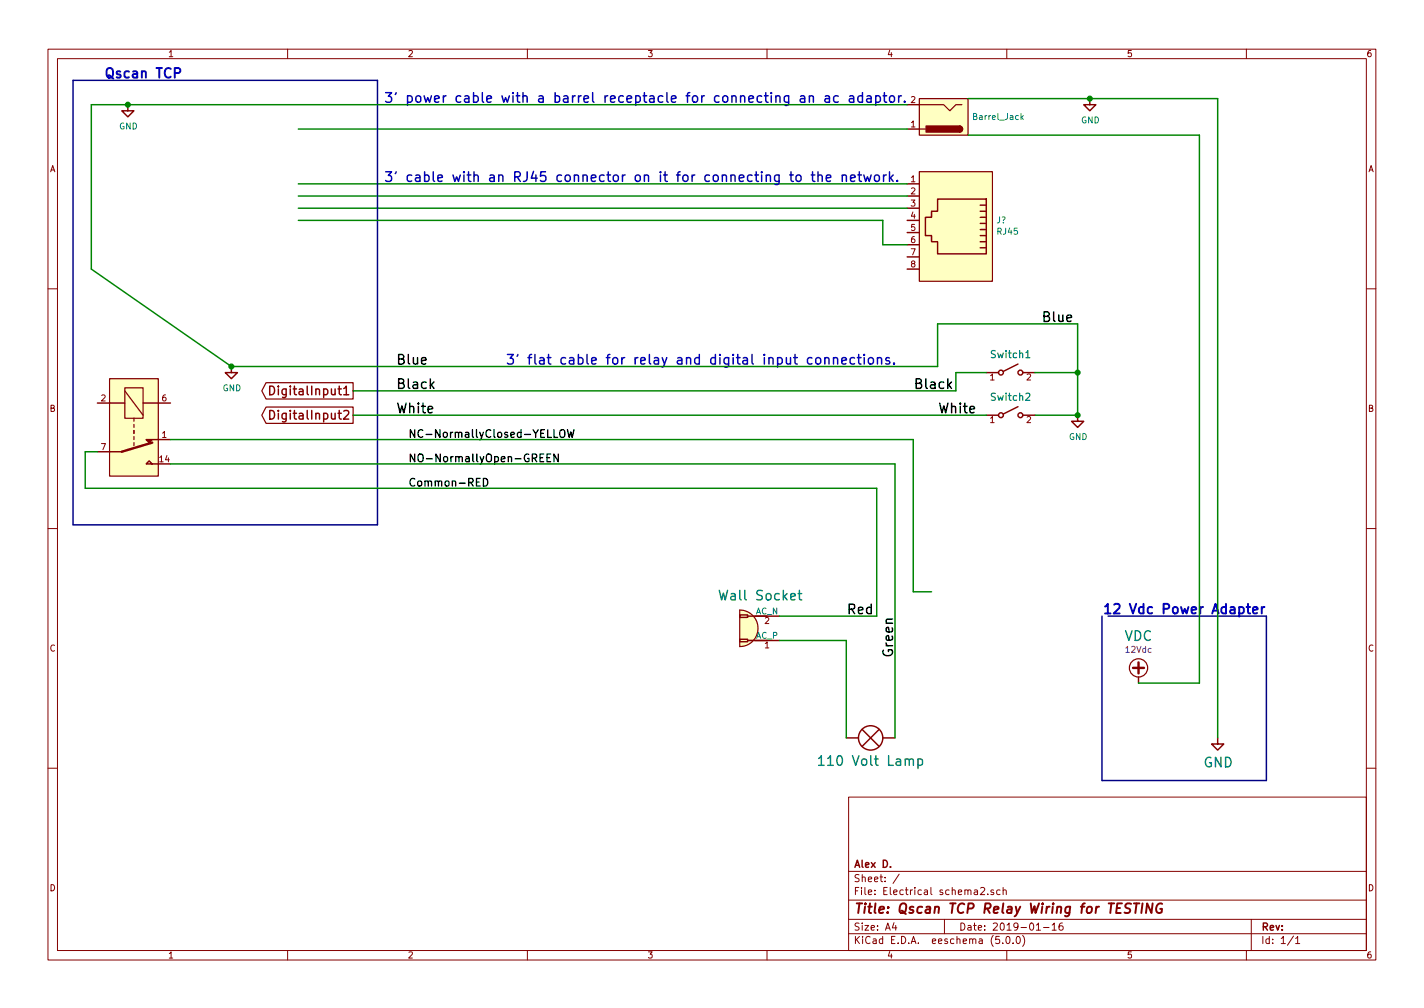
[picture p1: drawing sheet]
<svg xmlns="http://www.w3.org/2000/svg" width="297mm" height="210mm" viewBox="0 0 297 210" stroke-linecap="round" stroke-linejoin="round" font-family="sans-serif">
<g fill="none" stroke="#840000" stroke-width=".21">
<path d="M10 10.3h277v189.9h-277zM12 12.2h273v186.1h-273zM60 10.3v1.9M110 10.3v1.9M160 10.3v1.9M210 10.3v1.9M260 10.3v1.9M10 60.2h2M285 60.2h2M10 110.3h2M285 110.3h2M10 160.2h2"/>
<path d="M177 166.3h108v32h-108zM285 160.2h2M60 198.3v1.9M110 198.3v1.9M160 198.3v1.9M177 194.8h108M177 191.8h108M177 187.8h108M177 181.8h108M186.5 192.5l-.4 1h1M186.8 193v1M187.6 182.3l-1.3 2"/>
<path d="M197 191.8v3M204.5 185.3l.6-.2 .3 .4-.9 1.1h.9M206 186.5v.1M207.3 185.7l-.4-.1-.2 .2 .1 .2 .5 .2v.3h-.6M208.5 195.3h-.8v.7h.7l.1 .2v.5l-.2 .1-.6-.1M208.6 185.7l-.4-.1-.3 .3 .1 .6 .2 .1 .4-.1M209.2 196.7v.1M209.2 185.7l.3-.1 .3 .1 .1 .9M209.2 185.1v1.5M210 195.5l.3-.2a.86 .86 0 0 1-.1 1.5l-.2-.1-.2-.4zM210 198.3v1.9M211.3 196.7v.1"/>
<path d="M212.2 195.4l.1-.1a.8 .8 0 0 1 .5 .8 .8 .8 0 0 1-.5 .7 1 1 0 0 1-.1-1.4zM213.3 195.1a1.71 1.71 0 0 1 0 2.3M216.2 194h.8M217.7 193.5h1.1M219.5 193l.4-.5v1.5M219.5 194h.8M221.6 192.5l-.4 .1a1.11 1.11 0 0 0-.1 1.3l.4 .1 .2-.1 .1-.5-.3-.3-.4 .1-.2 .2M260 198.3v1.9M261 191.8v6.5M269.8 195.2l-1.2 2M270.3 195.8l.4-.5v1.5M270.3 196.8h.8"/>
</g>
<path d="M236.5 188.4h1.2M237.1 188.4l-.3 2M238.3 188.4l-.2 2M240.4 188.4l-.2 2-.9-2-.3 2M242.4 188.5a1.02 1.02 0 0 0-1.2 .7 1.02 1.02 0 0 0 .5 1.2l.6-.1 .1-.7h-.4" fill="none" stroke="#840000" stroke-width=".41"/>
<g fill="none" stroke="#840000" stroke-width=".3">
<path d="M26.7 21.8v1.3h1.2l-1.2 1.3-1.3-1.3h1.3M189.2 26.9h2.6M189.2 21.8h2.6M189.2 38.3h2.6M227.3 20.6v1.2h1.3l-1.3 1.3-1.2-1.3h1.2M189.2 40.9h2.6M189.2 43.4h2.6M189.2 46h2.6M189.2 48.5h2.6M189.2 51h2.6M189.2 53.6h2.6M189.2 56.1h2.6"/>
<path d="M195.6 41.5h10.1v11.5h-10.1v-2.6h-1.3v-1.3h-1.3v-3.8h1.3v-1.2h1.3zM204.5 42.8h1.2M204.5 44.1h1.2M204.5 45.3h1.2M204.5 46.6h1.2M204.5 47.9h1.2M204.5 49.1h1.2M204.5 50.4h1.2M204.5 51.7h1.2M48.3 76.4v1.3h1.2l-1.2 1.3-1.3-1.3h1.3M205.7 77.7h2.6M212.3 75.9l-3 1.6"/>
<path d="M213.4 77.7h2.5M20.3 84.1h5.7M20.3 94.2h5.1M29.8 84.1h5.8M30.5 96.8l.6-.7 .6 .7zM31.7 91.7h3.9M31.7 96.8h1.3M56.3 80.5a.91 .91 0 0 1 1 .9 .91 .91 0 0 1-1 .9zM56.3 85.6a.91 .91 0 0 1 1 .9 .91 .91 0 0 1-1 .9zM71.7 82.3h1M205.7 86.6h2.6M212.3 84.8l-3 1.6"/>
<path d="M213.4 86.6h2.5M224.8 86.6v1.3h1.3l-1.3 1.2-1.3-1.2h1.3M154.3 128.3h1.7v.5h-1.7zM154.3 133.3h1.7v.6h-1.7zM156 128.5h6.6M156 133.6h6.6M176.5 153.9h2.6M179.8 152.1l3.6 3.6M183.4 152.1l-3.6 3.6M184.1 153.9h2.6M237.5 141.2v1.3M254 153.9v1.3h1.3l-1.3 1.3-1.3-1.3h1.3"/>
<path d="M185.8 180.8v.1"/>
<circle cx="208.8" cy="77.7" r=".51"/>
<circle cx="212.9" cy="77.7" r=".51"/>
<circle cx="208.8" cy="86.6" r=".51"/>
<circle cx="212.9" cy="86.6" r=".51"/>
<circle cx="181.6" cy="153.9" r="2.54"/>
</g>
<g fill="#ffffc2" stroke="#ffffc2" stroke-width=".21">
<path d="M22.9 79h10.1v20.3h-10.1z"/>
<path d="M191.8 20.6h10.1v7.6h-10.1z"/>
<path d="M191.8 35.8h15.2v22.9h-15.2z"/>
<path d="M154.3 127.2a3.8 3.8 0 0 1 3.8 3.9 3.8 3.8 0 0 1-3.8 3.8z"/>
</g>
<g fill="none" stroke="#840000" stroke-width=".25">
<path d="M191.8 20.6h10.1v7.6h-10.1zM191.8 35.8h15.2v22.9h-15.2zM191.8 21.8h5l1.3 1.3 1.3-1.3h1.3M191.8 26.9h1.2M200.2 26.3a.64 .64 0 0 1 .6 .6 .64 .64 0 0 1-.6 .7M22.9 79h10.1v20.3h-10.1zM55.5 79.8h18.2v3.4h-18.2l-.9-1.7zM26 80.9h3.8v6.3h-3.8zM26 81.5l3.8 5.1M27.9 87.2v.7M27.9 88.5v.6M27.9 89.8v.6"/>
<path d="M27.9 91.1v.6M27.9 92.3v.7M55.5 84.9h18.2v3.4h-18.2l-.9-1.7zM154.3 127.2a3.8 3.8 0 0 1 3.8 3.9 3.8 3.8 0 0 1-3.8 3.8z"/>
<circle cx="237.5" cy="139.3" r="1.9"/>
</g>
<path d="M31.7 92.3l-6.3 1.9M236.3 139.3h2.3M237.5 138.2v2.3" fill="none" stroke="#840000" stroke-width=".51"/>
<path d="M30.5 91.7h1.2l-.6 .6z" fill="#840000" stroke="#840000" stroke-width=".3"/>
<path d="M100.8 99.8a.81 .81 0 0 1 1 .8 .81 .81 0 0 1-1 .8zM112.6 95.5h.6M113.4 94.7h-.8v1.6h.8M114.1 95.5h.5M114.9 94.7h-.8v1.6h.8M115.5 89.6v1.6h.8M116.5 94.7v1.6l-1-1.6v1.6M116.8 89.9a.54 .54 0 0 1 .7-.3 .54 .54 0 0 1 .3 .6v.5a.53 .53 0 0 1-.5 .6 .53 .53 0 0 1-.5-.6zM118.4 89.6l.3 1.6 .3-1.1 .4 1.1 .3-1.6" fill="none" stroke="#000" stroke-width=".28"/>
<g fill="#840000" stroke="#840000" stroke-width=".25">
<path d="M200.2 26.3a.64 .64 0 0 1 .6 .6 .64 .64 0 0 1-.6 .7z"/>
<path d="M193.2 26.3h7v1.3h-7z"/>
</g>
<path d="M213.1 24.5l.4 .4M213.5 24.1l-.5 .5" fill="none" stroke="#008484" stroke-width=".21"/>
<g fill="none" stroke="#008400" stroke-width=".3">
<path d="M62.2 26.9h127M62.2 38.3h127M189.2 21.8h-170.2v34.3l29.3 20.3h147.3v-8.8h29.2v19h-8.9M201.9 20.6h52.1v133.3M201.9 28.2h48.3v114.3h-12.7M62.2 43.4h127M62.2 40.9h127M62.2 46h121.9v5h5.1M205.7 77.7h-6.3v3.8h-125.7M215.9 77.7h8.9M20.3 94.2h-2.5v7.6h165.1v26.7h-20.3M35.6 96.8h151.1v57.1"/>
<path d="M35.6 91.7h154.9v31.7h3.8M73.7 86.6h132M162.6 133.6h13.9v20.3"/>
</g>
<path d="M15.2 16.8h63.5v92.7h-63.5zM229.9 128.5v34.3h34.3v-34.3h-33.1" fill="none" stroke="#000084" stroke-width=".3"/>
<g fill="none" stroke="#0000c2" stroke-width=".3">
<path d="M168.8 20v1.3M179.9 19.3v2M182.7 20v2M184.2 20h.8M184.5 19.3v1.7l.1 .2 .4 .1M187.5 20v1.3M188 20l-.3 .1-.2 .3M164.7 36.5h.8M165 35.8v1.7l.1 .2 .4 .1M166.1 36.7a.55 .55 0 0 1 .6-.2 .55 .55 0 0 1 .4 .4l-.1 .7a.55 .55 0 0 1-.5 .2 .55 .55 0 0 1-.5-.3zM167 20.1h.8l.1 1.2M167.9 20.5l-.7 .1a.39 .39 0 0 0-.3 .3 .39 .39 0 0 0 .3 .4l.7-.1"/>
<path d="M168.8 20.2a.47 .47 0 0 1 .9 .1v1M169.2 36.5h.8M169.5 35.8v1.7l.1 .2 .4 .1M170.6 36.7a.52 .52 0 0 1 .8-.1l.1 1.2M170.6 35.8v2M172.2 20.1h.7l.1 1.2M172.4 37.2l.9-.2-.1-.4-.6-.1-.2 .3 .1 .9h.7M173 20.5l-.6 .1a.39 .39 0 0 0-.4 .3 .39 .39 0 0 0 .4 .4l.6-.1M174.9 20.1l-.6-.1-.4 .4v.5l.2 .3h.8M175.7 36.7a.5 .5 0 0 1 .9 .1v1M175.7 36.5v1.3M177.2 20.1h.8l.1 1.2"/>
<path d="M177.4 37.2l1-.2-.1-.4-.6-.1-.3 .3 .1 .9h.8M178.1 20.5l-.7 .1a.39 .39 0 0 0-.3 .3 .39 .39 0 0 0 .3 .4l.7-.1M178.9 36.5h.8M179.2 35.8v1.7l.1 .2 .4 .1M179.9 20.1l-.6-.1-.4 .4v.5l.2 .3h.8M180.2 36.5l.4 1.3 .3-.9 .4 .9 .4-1.3M180.9 20.1h.7l.1 1.2M181.7 20.5l-.6 .1a.39 .39 0 0 0-.3 .3 .39 .39 0 0 0 .3 .4l.6-.1M182.6 36.6a.54 .54 0 0 1 .8 .3v.6a.54 .54 0 0 1-.5 .4 .54 .54 0 0 1-.5-.4v-.6zM182.7 20.1l.6-.1 .3 .4v.5l-.2 .3h-.7M184.3 36.5v1.3M184.9 36.5l-.4 .1-.2 .3"/>
<path d="M185.5 35.8v2M185.7 20.1a.54 .54 0 0 1 .9 .3v.5a.54 .54 0 0 1-.5 .4 .54 .54 0 0 1-.6-.4v-.5zM185.7 37.1l.6 .7M186.3 36.5l-.8 .8M187.2 37.6v.2M188.7 21.1v.2M169.4 74.7l-.6-.1-.4 .4v.6l.2 .2h.8M170.2 74.8a.55 .55 0 0 1 .6-.2 .55 .55 0 0 1 .4 .4l-.1 .7a.53 .53 0 0 1-.5 .2 .53 .53 0 0 1-.4-.3zM172.1 74.8a.49 .49 0 0 1 .8 .1v1M172.1 74.6v1.3M173.9 74.8a.5 .5 0 0 1 .8 .1v1M173.9 74.6v1.3"/>
<path d="M175.6 75.3l1-.2-.1-.4-.6-.1-.3 .3 .1 .9h.8M178.3 74.7l-.6-.1-.4 .4v.6l.2 .2h.8M178.8 74.6h.8M179.1 73.9v1.7l.1 .2 .4 .1M180.3 73.9v.2M180.3 74.6v1.3M181.2 74.8a.55 .55 0 0 1 .6-.2 .55 .55 0 0 1 .4 .4l-.1 .7a.55 .55 0 0 1-.5 .3 .55 .55 0 0 1-.5-.4zM183 74.8a.5 .5 0 0 1 .9 .1v1M183 74.6v1.3M185.5 74.7l-.5-.1-.2 .3 .1 .3 .6 .2v.4h-.7M186.5 75.7v.2"/>
</g>
<path d="M36.4 15.2h.8a.54 .54 0 0 0 .4-.5 .54 .54 0 0 0-.4-.5h-.8v2M260 126.6h.8M260.3 126v1.7l.1 .2 .4 .1M261.4 127.3l.9-.2-.1-.4-.6-.1-.2 .3 .1 1h.7M263.2 126.6v1.4M263.8 126.6l-.4 .1-.2 .3" fill="none" stroke="#0000c2" stroke-width=".41"/>
<path d="M166.5 123.8h.7M166.8 123.1v1.8l.4 .2M170.8 158.2l.5-.6v2M170.8 159.6h1.1M191.5 158.4l.5-.1 .4 .2v1a.67 .67 0 0 1-.9 0M191.5 158.3v2" fill="none" stroke="#008484" stroke-width=".3"/>
<path d="M214 74.6h.8M214 82.2l.6-.2 .2 .4-.9 1.1h.9" fill="none" stroke="#008484" stroke-width=".25"/>
<g fill="#008400" stroke="#008400" stroke-width=".25">
<circle cx="227.3" cy="20.6" r=".51"/>
<circle cx="26.7" cy="21.8" r=".51"/>
<circle cx="48.3" cy="76.4" r=".51"/>
<circle cx="224.8" cy="77.7" r=".51"/>
<circle cx="224.8" cy="86.6" r=".51"/>
</g>
<path d="M90.5 79.7l-.7 .7M198.5 79.7l-.8 .7M89.9 80.3l.6 .7M197.9 80.3l.6 .7" fill="none" stroke="#000" stroke-width=".3"/>
<g font-size="2.8" fill="#0000c2">
<text x="21.6" y="16.3">Qscan TCP</text>
<text x="80" y="21.4">3 power cable with a barrel receptacle for connecting an ac adaptor.</text>
<text x="80" y="37.9">3 cable with an RJ45 connector on it for connecting to the network.</text>
<text x="105.4" y="76">3 flat cable for relay and digital input connections.</text>
<text x="229.9" y="128.1">12 Vdc Power Adapter</text>
</g>
<g font-size="2.8">
<text x="217.2" y="67.2">Blue</text>
<text x="82.5" y="76">Blue</text>
<text x="82.5" y="81.1">Black</text>
<text x="190.5" y="81.1">Black</text>
<text x="82.5" y="86.2">White</text>
<text x="195.6" y="86.2">White</text>
<text x="176.5" y="128.1">Red</text>
<text x="186.3" y="136.6" transform="rotate(-90 186.3 136.6)">Green</text>
</g>
<g font-size="2.8" fill="#008484">
<text x="150.7" y="125.2">Wall Socket</text>
<text x="234.5" y="133.7">VDC</text>
<text x="172.1" y="159.7">110 Volt Lamp</text>
<text x="251" y="160.1">GND</text>
</g>
<text font-size="2.8" fill="#840000" x="178" y="190.5">Title: Qscan TCP Relay Wiring for TESTING</text>
<g font-size="2.5" fill="#840000">
<text x="58" y="82.4">DigitalInput1</text>
<text x="58" y="87.5">DigitalInput2</text>
</g>
<g font-size="2.2">
<text x="85.1" y="91.3">NC-NormallyClosed-YELLOW</text>
<text x="85.1" y="96.4">NO-NormallyOpen-GREEN</text>
<text x="85.1" y="101.5">Common-RED</text>
</g>
<g font-size="2.1" fill="#008484">
<text x="206.9" y="74.7">Switch1</text>
<text x="206.9" y="83.6">Switch2</text>
</g>
<g font-size="2.1" fill="#840000">
<text x="178" y="184">Sheet: /</text>
<text x="178" y="181">Alex D.</text>
<text x="178" y="186.7">File: Electrical schema2.sch</text>
<text x="178" y="196.9">KiCad E.D.A. eeschema (5.0.0)</text>
<text x="178" y="194.1">Size: A4</text>
<text x="200" y="194.1">Date: 2019-01-16</text>
<text x="263" y="194.1">Rev:</text>
<text x="263" y="196.9">Id: 1/1</text>
</g>
<g font-size="1.8" fill="#840000">
<text x="35" y="11.9">1</text>
<text x="85" y="11.9">2</text>
<text x="135" y="11.9">3</text>
<text x="185" y="11.9">4</text>
<text x="235" y="11.9">5</text>
<text x="285" y="11.9">6</text>
<text x="190" y="21.5">2</text>
<text x="190" y="26.6">1</text>
<text x="10.4" y="35.9">A</text>
<text x="285.4" y="35.9">A</text>
<text x="190" y="38">1</text>
<text x="190" y="40.5">2</text>
<text x="190" y="43.1">3</text>
<text x="190" y="45.6">4</text>
<text x="190" y="48.2">5</text>
<text x="190" y="50.7">6</text>
<text x="190" y="53.2">7</text>
<text x="190" y="55.8">8</text>
<text x="21.1" y="83.7">2</text>
<text x="33.8" y="83.7">6</text>
<text x="206.5" y="79.3">1</text>
<text x="214.1" y="79.3">2</text>
<text x="10.4" y="85.9">B</text>
<text x="206.5" y="88.2">1</text>
<text x="214.1" y="88.2">2</text>
<text x="285.4" y="85.9">B</text>
<text x="21.1" y="93.9">7</text>
<text x="33.8" y="91.3">1</text>
<text x="33.3" y="96.4">14</text>
<text x="159.5" y="130.1">2</text>
<text x="10.4" y="135.9">C</text>
<text x="159.5" y="135.2">1</text>
<text x="285.4" y="135.9">C</text>
<text x="10.4" y="185.9">D</text>
<text x="285.4" y="185.9">D</text>
<text x="35" y="199.9">1</text>
<text x="85" y="199.9">2</text>
<text x="135" y="199.9">3</text>
<text x="185" y="199.9">4</text>
<text x="235" y="199.9">5</text>
<text x="285" y="199.9">6</text>
</g>
<g font-size="1.8" fill="#008484">
<text x="24.8" y="27">GND</text>
<text x="203.3" y="25">Barrel_Jack</text>
<text x="225.5" y="25.7">GND</text>
<text x="207.9" y="46.6">J?</text>
<text x="208.1" y="48.9">RJ45</text>
<text x="46.4" y="81.6">GND</text>
<text x="223" y="91.8">GND</text>
<text x="157.6" y="128.2">AC_N</text>
<text x="157.7" y="133.2">AC_P</text>
</g>
<text font-size="1.8" fill="#840084" x="234.9" y="136.2">12Vdc</text>
</svg>
